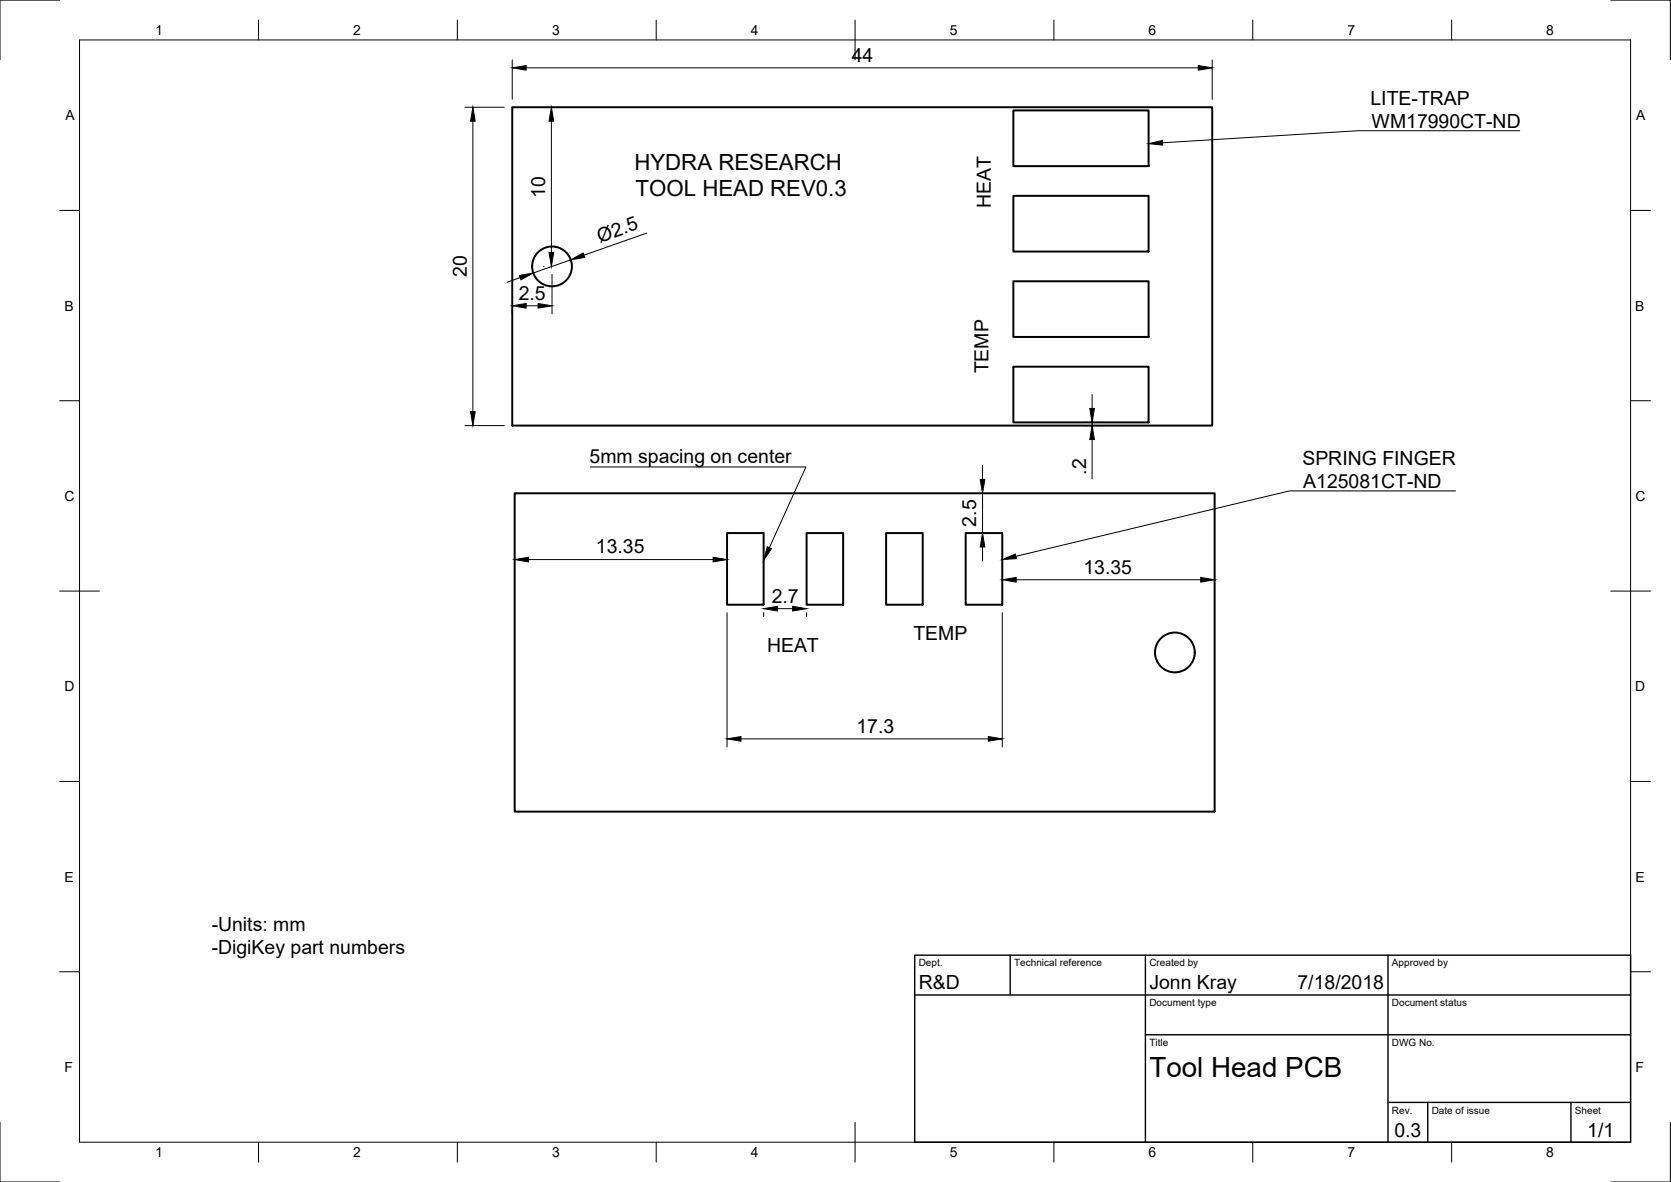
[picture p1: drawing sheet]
<svg xmlns="http://www.w3.org/2000/svg" width="420mm" height="297mm" viewBox="0 0 420 297" stroke-linecap="round" stroke-linejoin="round" font-family="sans-serif">
<!-- layer: Visible -->
<g fill="none" stroke="#000" stroke-width=".5">
<path d="M128.8 27h176v80h-176zM254.8 27.8h34v14h-34zM254.8 49.2h34v14h-34zM254.8 70.7h34v14h-34zM254.8 92.2h34v14h-34zM129.4 124h176v80h-176zM182.8 134h9.2v18h-9.2zM202.8 134h9.2v18h-9.2zM222.8 134h9.2v18h-9.2zM242.8 134h9.2v18h-9.2z"/>
<circle cx="138.8" cy="67" r="5"/>
<circle cx="295.4" cy="164" r="5"/>
</g>
<!-- layer: Border -->
<g fill="none" stroke="#000" stroke-width=".25">
<path d="M15 0h-15v15M20 10h390v277h-390zM65 5v5M115 5v5M165 5v5M215 5v10M265 5v5M315 5v5M365 5v5M405 0h15v15M15 52.9h5M410 52.9h5"/>
<path d="M15 100.7h5M410 100.7h5M15 148.5h10M405 148.5h10M15 196.4h5M410 196.4h5M15 244.2h5M410 244.2h5M0 282v15h15M65 287v5M115 287v5M165 287v5"/>
<path d="M215 282v10M265 287v5M315 287v5M365 287v5M420 282v15h-15"/>
</g>
<!-- layer: TitleBlock -->
<path d="M230 240h180v47h-180zM230 250h180M254 240v10M288 240v47M349 240v47M288 260h122M349 277h61M359 277v10M395 277v10" fill="none" stroke="#000" stroke-width=".35"/>
<!-- layer: Annotations -->
<path d="M288.8 36.1l3.5-.8v1.2zM192.9 137.4l1.1 .5-2 2.9zM252 140.6l3.3-1.4 .2 1.2z" fill="#000" stroke="#000" stroke-width=".25"/>
<path d="M382.1 32.9h-40.7l-49.1 3M148.5 117.3h54.1l-9.1 20.3M366 123.4h-41.8l-68.8 16.4" fill="none" stroke="#000" stroke-width=".25"/>
<!-- layer: Dimensions -->
<g fill="none" stroke="#000" stroke-width=".25">
<path d="M128.8 15.1v9.9M132.3 17.1h169M304.8 15.1v9.9M116.9 27h9.9M118.9 30.5v73M138.6 30.5v33M162.6 58.6l-15.8 5.5M128.8 77.9v1M130.8 69.8l-3.3 1.1M132.3 76.9h3M136.6 67h.2M138.8 69v9.9"/>
<path d="M143.5 65.3l-9.4 3.3M274.6 99.2v3.5M116.9 107h9.9M247 117v3.5M272.6 107h4.9M272.6 106.2h4.9M274.6 106.2v.8M274.6 110.5v9.8M247 124v10M247 137.5v3.5M132.9 140.6h46.4M182.8 154v33.7"/>
<path d="M192 154v1M195.5 153h3.8M202.8 154v1M252 154v33.7M255.5 145.7h46.4M186.3 185.7h62.2"/>
</g>
<g fill="#000" stroke="#000" stroke-width=".25">
<path d="M128.8 17.1l3.5-.6v1.1zM301.3 16.5l3.5 .6-3.5 .5zM118.9 27l.6 3.5h-1.2zM138.6 27l.6 3.5h-1.1zM130.6 69.2l3.5-.6-3.1 1.7zM128.8 76.9l3.5-.6v1.1zM135.3 76.3l3.5 .6-3.5 .5zM138.1 63.5h1.1l-.6 3.5zM143.5 65.3l3.1-1.7 .4 1.1zM118.3 103.5h1.2l-.6 3.5zM274 102.7h1.2l-.6 3.5zM274.6 107l.6 3.5h-1.2z"/>
<path d="M247 134l.6 3.5h-1.1zM246.5 120.5h1.1l-.6 3.5zM129.4 140.6l3.5-.6v1.2zM179.3 140l3.5 .6-3.5 .6zM192 153l3.5-.6v1.1zM199.3 152.4l3.5 .6-3.5 .5zM252 145.7l3.5-.6v1.2zM301.9 145.1l3.5 .6-3.5 .6zM182.8 185.7l3.5-.6v1.2zM248.5 185.1l3.5 .6-3.5 .6z"/>
</g>
<text font-size="7" x="289" y="270.5">Tool Head PCB</text>
<g font-size="5.6">
<text x="159.5" y="42.6">HYDRA RESEARCH</text>
<text x="159.8" y="49.2">TOOL HEAD REV0.3</text>
</g>
<g font-size="4.9">
<text x="214.2" y="15.6">44</text>
<text x="344.6" y="26.3">LITE-TRAP</text>
<text x="344.9" y="32.2">WM17990CT-ND</text>
<text x="137.1" y="49.8" transform="rotate(-90 137.1 49.8)">10</text>
<text x="249.1" y="52.3" transform="rotate(-90 249.1 52.3)">HEAT</text>
<text x="150.8" y="61" transform="rotate(-19 150.8 61)">Ø2.5</text>
<text x="117.3" y="69.6" transform="rotate(-90 117.3 69.6)">20</text>
<text x="130.4" y="75.3">2.5</text>
<text x="248.5" y="93.9" transform="rotate(-90 248.5 93.9)">TEMP</text>
<text x="148.3" y="116.3">5mm spacing on center</text>
<text x="273.1" y="119.3" transform="rotate(-90 273.1 119.3)">.2</text>
<text x="327.5" y="116.8">SPRING FINGER</text>
<text x="327.7" y="122.7">A125081CT-ND</text>
<text x="245.5" y="132.3" transform="rotate(-90 245.5 132.3)">2.5</text>
<text x="149.8" y="139.1">13.35</text>
<text x="272.4" y="144.1">13.35</text>
<text x="194.1" y="151.5">2.7</text>
<text x="229.7" y="160.8">TEMP</text>
<text x="192.9" y="163.8">HEAT</text>
<text x="215.3" y="184.1">17.3</text>
<text x="53.2" y="234">-Units: mm</text>
<text x="53.2" y="239.9">-DigiKey part numbers</text>
<text x="231" y="248.5">R&amp;D</text>
<text x="289" y="248.5">Jonn Kray</text>
<text x="326.2" y="248.5">7/18/2018</text>
<text x="350.6" y="285.7">0.3</text>
<text x="399.1" y="285.7">1/1</text>
</g>
<g font-size="3.5">
<text x="39" y="8.8">1</text>
<text x="88.8" y="8.8">2</text>
<text x="138.8" y="8.8">3</text>
<text x="188.7" y="8.8">4</text>
<text x="238.8" y="8.8">5</text>
<text x="288.7" y="8.8">6</text>
<text x="338.8" y="8.8">7</text>
<text x="388.8" y="8.8">8</text>
<text x="16.4" y="30.2">A</text>
<text x="411.4" y="30.2">A</text>
<text x="16.2" y="78">B</text>
<text x="411.2" y="78">B</text>
<text x="16.2" y="125.9">C</text>
<text x="411.2" y="125.9">C</text>
<text x="16.2" y="173.7">D</text>
<text x="411.2" y="173.7">D</text>
<text x="16.2" y="221.5">E</text>
<text x="411.2" y="221.5">E</text>
<text x="16.2" y="269.4">F</text>
<text x="411.2" y="269.4">F</text>
<text x="39" y="290.8">1</text>
<text x="88.8" y="290.8">2</text>
<text x="138.8" y="290.8">3</text>
<text x="188.7" y="290.8">4</text>
<text x="238.8" y="290.8">5</text>
<text x="288.7" y="290.8">6</text>
<text x="338.8" y="290.8">7</text>
<text x="388.8" y="290.8">8</text>
</g>
<g font-size="2.5">
<text x="231" y="242.8">Dept.</text>
<text x="255" y="242.8">Technical reference</text>
<text x="289" y="242.8">Created by</text>
<text x="350" y="242.8">Approved by</text>
<text x="289" y="252.8">Document type</text>
<text x="350" y="252.8">Document status</text>
<text x="289" y="262.8">Title</text>
<text x="350" y="262.8">DWG No.</text>
<text x="350" y="279.8">Rev.</text>
<text x="360" y="279.8">Date of issue</text>
<text x="396" y="279.8">Sheet</text>
</g>
</svg>
